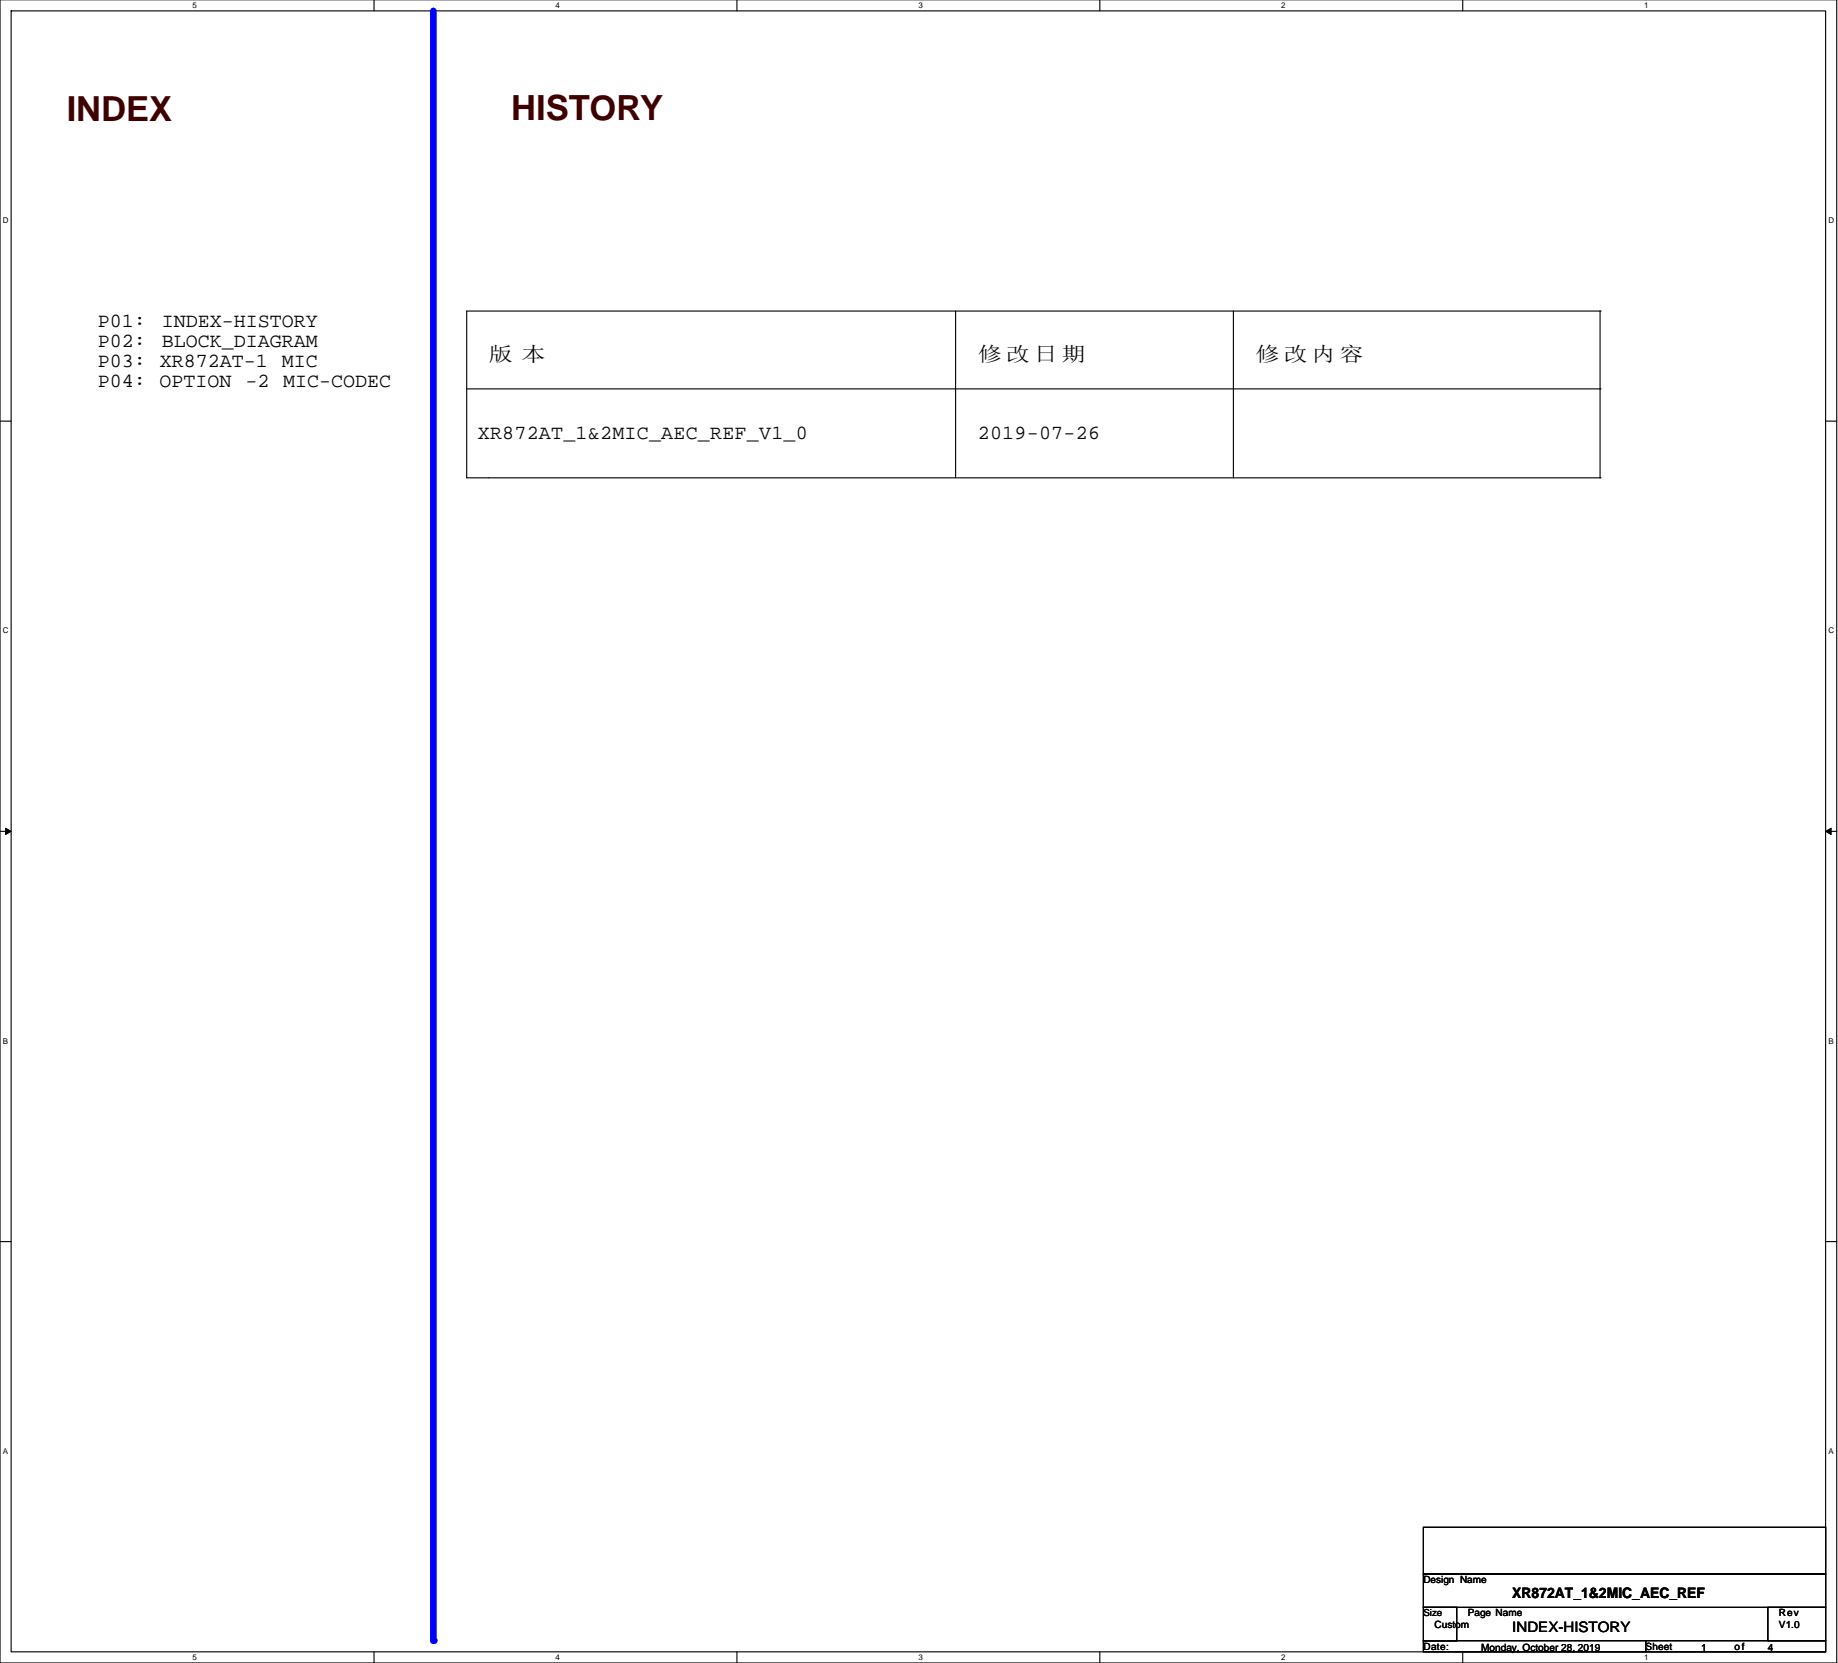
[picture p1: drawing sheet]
<svg xmlns="http://www.w3.org/2000/svg" width="420mm" height="380mm" viewBox="0 0 420 380" stroke-linecap="round" stroke-linejoin="round" font-family="sans-serif">
<path d="M0 0v379.9h419.9v-379.9M2.5 2.5h414.8v374.9h-414.8z" fill="none" stroke="#000" stroke-width=".25"/>
<g fill="#fff">
<path d="M44 .2h1v2h-1z"/>
<path d="M44 377.6h1v2.1h-1z"/>
</g>
<path d="M85.5 0v2.5M85.5 377.4v2.5" fill="none" stroke="#000" stroke-width=".25"/>
<g fill="#fff">
<path d="M127 .2h1v2h-1z"/>
<path d="M127 377.6h1v2.1h-1z"/>
</g>
<path d="M168.5 0v2.5M168.5 377.4v2.5" fill="none" stroke="#000" stroke-width=".25"/>
<g fill="#fff">
<path d="M209.9 .2h1v2h-1z"/>
<path d="M209.9 377.6h1v2.1h-1z"/>
</g>
<path d="M251.4 0v2.5M251.4 377.4v2.5" fill="none" stroke="#000" stroke-width=".25"/>
<g fill="#fff">
<path d="M292.9 .2h1v2h-1z"/>
<path d="M292.9 377.6h1v2.1h-1z"/>
</g>
<path d="M334.4 0v2.5M334.4 377.4v2.5" fill="none" stroke="#000" stroke-width=".25"/>
<g fill="#fff">
<path d="M375.9 .2h1v2h-1z"/>
<path d="M375.9 377.6h1v2.1h-1z"/>
<path d="M.6 49.4h1.4v2h-1.4z"/>
<path d="M418 49.4h1.3v2h-1.3z"/>
<path d="M.6 143.1h1.4v2h-1.4z"/>
<path d="M418 143.1h1.3v2h-1.3z"/>
</g>
<path d="M0 96.2h2.5M417.3 96.2h2.6" fill="none" stroke="#000" stroke-width=".25"/>
<g fill="#fff">
<path d="M.6 236.8h1.3v2h-1.3z"/>
<path d="M418 236.8h1.2v2h-1.2z"/>
</g>
<path d="M0 189.9h2.5M417.3 189.9h2.6" fill="none" stroke="#000" stroke-width=".25"/>
<path d="M1.3 189.2l1.2 .7-1.2 .8zM417.3 189.9l1.3-.7v1.5z" fill="#000" stroke="#000" stroke-width=".23"/>
<g fill="#fff">
<path d="M.6 330.5h1.3v2.1h-1.3z"/>
<path d="M418 330.5h1.2v2.1h-1.2z"/>
</g>
<path d="M218.4 71.1v38.1M281.9 71.1v38.1M365.8 71.1h.1M365.8 71.1v38.1M365.8 71.1h-259.1v38.1h259.1M106.7 88.8h259.1M365.8 88.8h.1M365.8 109.2h.1M0 283.7h2.5M417.3 283.7h2.6" fill="none" stroke="#000" stroke-width=".25"/>
<path d="M99.1 2.5v372.4" fill="none" stroke="#00f" stroke-width="1.5"/>
<circle cx="99.1" cy="374.9" r=".76" fill="#00f"/>
<path d="M325.4 348.9h91.9v10.7h-91.9zM325.4 359.6h91.9v7.6h-91.9zM325.4 367.2h7.6v7.7h-7.6zM325.4 374.9h50.8v2.5h-50.8zM376.2 374.9h41.1v2.5h-41.1zM404.1 367.2h13.2v7.7h-13.2z" fill="none" stroke="#000" stroke-width=".25"/>
<g font-size="7.9" fill="#400000">
<text x="15.2" y="27.7">INDEX</text>
<text x="116.8" y="27.4">HISTORY</text>
</g>
<g font-size="4.6">
<text x="22.4" y="74.6">P01:</text>
<text x="37" y="74.6">INDEX-HISTORY</text>
<text x="22.4" y="79.2">P02:</text>
<text x="22.4" y="83.8">P03: XR872AT-1 MIC</text>
<text x="37" y="79.2">BLOCK_DIAGRAM</text>
<text x="111.8" y="82.5">版 版</text>
<text x="223.5" y="82.5">修 修 修 修</text>
<text x="287" y="82.5">修 修 修 修</text>
<text x="22.4" y="88.3">P04: OPTION -2 MIC-CODEC</text>
<text x="109.2" y="100.3">XR872AT_1&amp;2MIC_AEC_REF_V1_0</text>
<text x="223.5" y="100.3">2019-07-26</text>
</g>
<g font-size="3.3">
<text x="345.7" y="365.1">XR872AT_1&amp;2MIC_AEC_REF</text>
<text x="345.7" y="372.8">INDEX-HISTORY</text>
</g>
<g font-size="2.3">
<text x="325.4" y="361.7">Design Name</text>
<text x="327.9" y="371.8">Custom</text>
<text x="335.5" y="369.3">Page Name</text>
<text x="406.7" y="369.3">Rev</text>
<text x="406.7" y="371.8">V1.0</text>
<text x="325.4" y="376.9">Date:</text>
<text x="338.6" y="377.2">Monday, October 28, 2019</text>
<text x="376.2" y="376.9">Sheet</text>
<text x="388.9" y="377.2">1</text>
<text x="396.5" y="376.9">of</text>
<text x="404.1" y="377.2">4</text>
</g>
<text font-size="2.2" x="325.4" y="369.2">Size</text>
<g font-size="1.8">
<text x="44" y="1.8">5</text>
<text x="127" y="1.8">4</text>
<text x="209.9" y="1.8">3</text>
<text x="292.9" y="1.8">2</text>
<text x="375.9" y="1.8">1</text>
<text x=".6" y="51">D</text>
<text x="418" y="51">D</text>
<text x=".6" y="144.7">C</text>
<text x="418" y="144.7">C</text>
<text x=".6" y="238.4">B</text>
<text x="418" y="238.4">B</text>
<text x=".6" y="332.2">A</text>
<text x="418" y="332.2">A</text>
<text x="44" y="379.3">5</text>
<text x="127" y="379.3">4</text>
<text x="209.9" y="379.3">3</text>
<text x="292.9" y="379.3">2</text>
<text x="375.9" y="379.3">1</text>
</g>
</svg>
